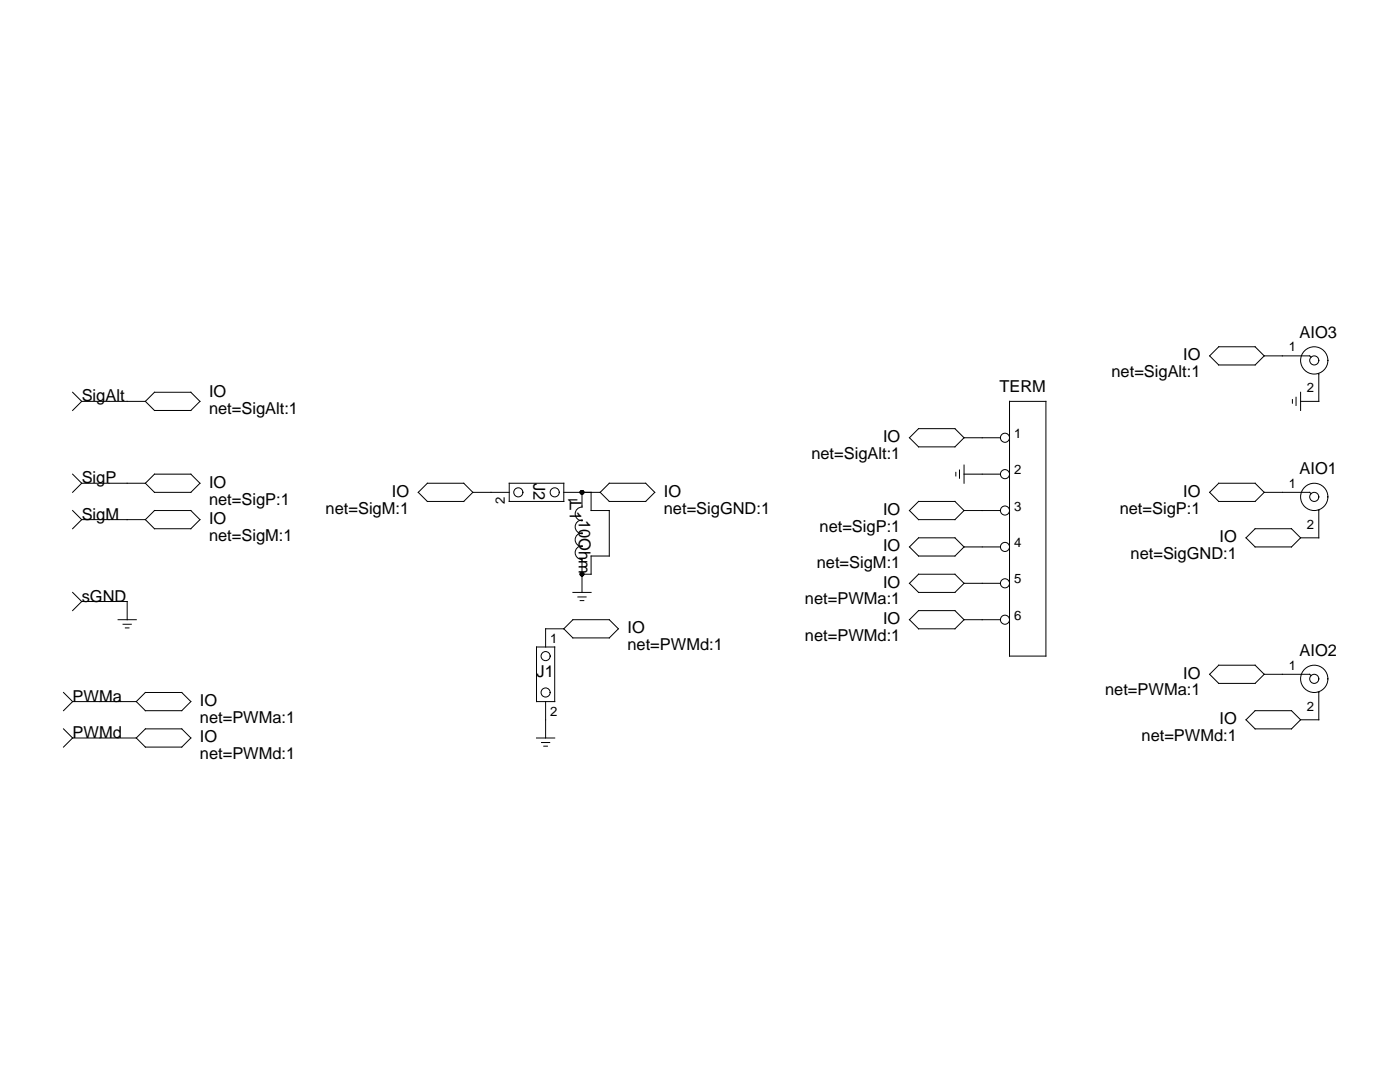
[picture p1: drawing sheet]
<svg xmlns="http://www.w3.org/2000/svg" width="279mm" height="216mm" viewBox="0 0 279 216" stroke-linecap="round" stroke-linejoin="round" font-family="sans-serif">
<g fill="none" stroke="#000" stroke-width=".2">
<path d="M14.5 78.3l1.8 1.8M243.2 69.2h7.3l1.8 1.8-1.8 1.8h-7.3l-1.8-1.8zM252.3 71h9.1l.2 .3M257.9 79.7v.8M258.7 79.3v1.6M259.6 78.3v3.6M263.1 74.5l.1 5.6h-3.6M14.5 94.6l1.8 1.8M16.3 96.4h12.7M16.3 96.4l-1.8 1.8M16.3 80.1h12.7M16.3 80.1l-1.8 1.8"/>
<path d="M29 96.4l1.8-1.8h7.3l1.8 1.8-1.8 1.8h-7.3zM29 80.1l1.8-1.8h7.3l1.8 1.8-1.8 1.8h-7.3zM83.5 98.2l1.8-1.8h7.2l1.9 1.8-1.9 1.9h-7.2zM94.4 98.2h7.2M101.6 96.4h10.9v3.7h-10.9zM112.5 98.2h7.3M116.1 98.2v3a1.33 1.33 0 0 0-1.3 1.3 1.33 1.33 0 0 0 1.4 1.3 1.3 1.3 0 0 0-1.4 1.3 1.3 1.3 0 0 0 1.4 1.3 1.3 1.3 0 0 0-1.4 1.3 1.3 1.3 0 0 0 1.4 1.3 1.33 1.33 0 0 0-1.4 1.3 1.33 1.33 0 0 0 1.3 1.3v6.6M118 98.2v3.7h3.6v9h-3.6v3.7h-1.9M121.6 96.4h7.3l1.8 1.8-1.8 1.9h-7.3l-1.8-1.9zM181.5 87.3l1.8-1.8h7.3l1.8 1.8-1.8 1.9h-7.3zM190.8 94.2v.8M191.5 93.8v1.6"/>
<path d="M192.4 94.6h7.3M192.4 92.8v3.6M192.4 87.3h7.3M201.5 80.1h7.2v50.8h-7.2zM243.2 96.4h7.3l1.8 1.8-1.8 1.9h-7.3l-1.8-1.9zM252.3 98.2h9.1l.2 .3M14.5 118.2l1.8 1.8M14.5 101.9l1.8 1.8M16.3 103.7h12.7M16.3 103.7l-1.8 1.8M29 103.7l1.8-1.8h7.3l1.8 1.8-1.8 1.8h-7.3zM114.3 118.2h3.7"/>
<path d="M115.3 119.1h1.7M115.8 119.8h.7M181.5 101.9l1.8-1.8h7.3l1.8 1.8-1.8 1.8h-7.3zM181.5 116.4l1.8-1.8h7.3l1.8 1.8-1.8 1.8h-7.3zM181.5 109.1l1.8-1.8h7.3l1.8 1.8-1.8 1.8h-7.3zM192.4 109.1h7.3M192.4 101.9h7.3M192.4 116.4h7.3M250.5 105.5h7.2l1.9 1.8-1.9 1.8h-7.2l-1.8-1.8zM263.1 101.7l.1 5.6h-3.6M12.7 138.2l1.8 1.8M14.5 140h12.7"/>
<path d="M14.5 140l-1.8 1.8M16.3 120h9.1v3.7M16.3 120l-1.8 1.8M23.6 123.7h3.6M24.6 124.6h1.6M25 125.3h.7M29 138.2h7.3l1.8 1.8-1.8 1.8h-7.3l-1.8-1.8zM107.1 129.1h3.6v10.9h-3.6zM108.9 140v7.3M112.5 125.5l1.8-1.8h7.3l1.8 1.8-1.8 1.8h-7.3zM112.5 125.5h-3.6v3.6M181.5 123.7l1.8-1.9h7.3l1.8 1.9-1.8 1.8h-7.3z"/>
<path d="M192.4 123.7h7.3M243.2 132.7h7.3l1.8 1.8-1.8 1.9h-7.3l-1.8-1.9zM252.3 134.5h9.1l.2 .3M263.1 138.1l.1 5.5h-3.6M12.7 145.4l1.8 1.9M14.5 147.3h12.7M14.5 147.3l-1.8 1.8M29 145.4h7.3l1.8 1.9-1.8 1.8h-7.3l-1.8-1.8zM107.1 147.3h3.6M108.1 148.2h1.6M108.5 148.9h.8M250.5 141.8h7.2l1.9 1.8-1.9 1.8h-7.2l-1.8-1.8z"/>
<circle cx="262.3" cy="71.9" r="2.72"/>
<circle cx="262.3" cy="71.9" r=".91"/>
<circle cx="103.4" cy="98.2" r=".91"/>
<circle cx="110.7" cy="98.2" r=".91"/>
<circle cx="200.6" cy="94.6" r=".91"/>
<circle cx="200.6" cy="87.3" r=".91"/>
<circle cx="262.3" cy="99.1" r="2.72"/>
<circle cx="262.3" cy="99.1" r=".91"/>
<circle cx="200.6" cy="101.9" r=".91"/>
<circle cx="200.6" cy="109.1" r=".91"/>
<circle cx="200.6" cy="116.4" r=".91"/>
<circle cx="108.9" cy="130.9" r=".91"/>
<circle cx="108.9" cy="138.2" r=".91"/>
<circle cx="200.6" cy="123.7" r=".91"/>
<circle cx="262.3" cy="135.5" r="2.72"/>
<circle cx="262.3" cy="135.5" r=".91"/>
</g>
<g fill="#000">
<circle cx="116.1" cy="98.2" r=".45"/>
<circle cx="116.1" cy="114.6" r=".45"/>
</g>
<g font-size="3.3">
<text x="236.1" y="71.9">IO</text>
<text x="259.4" y="67.4">AIO3</text>
<text x="221.8" y="75.3">net=SigAlt:1</text>
<text x="16.3" y="80.1">SigAlt</text>
<text x="41.7" y="82.5">net=SigAlt:1</text>
<text x="41.7" y="79.1">IO</text>
<text x="199.4" y="78.3">TERM</text>
<text x="176.2" y="88.2">IO</text>
<text x="161.9" y="91.6">net=SigAlt:1</text>
<text x="259.4" y="94.6">AIO1</text>
<text x="16.3" y="96.4">SigP</text>
<text x="41.7" y="100.7">net=SigP:1</text>
<text x="41.7" y="97.3">IO</text>
<text x="78.2" y="99.1">IO</text>
<text x="106.5" y="96.4" transform="rotate(90 106.5 96.4)">J2</text>
<text x="113.8" y="100.1" transform="rotate(90 113.8 100.1)">L1</text>
<text x="132.5" y="99.1">IO</text>
<text x="236.1" y="99.1">IO</text>
<text x="16.3" y="103.7">SigM</text>
<text x="41.7" y="107.9">net=SigM:1</text>
<text x="41.7" y="104.6">IO</text>
<text x="65" y="102.5">net=SigM:1</text>
<text x="115.5" y="103.7" transform="rotate(90 115.5 103.7)">10Ohm</text>
<text x="132.5" y="102.5">net=SigGND:1</text>
<text x="163.6" y="106.1">net=SigP:1</text>
<text x="176.2" y="102.7">IO</text>
<text x="223.5" y="102.5">net=SigP:1</text>
<text x="163" y="113.4">net=SigM:1</text>
<text x="176.2" y="110">IO</text>
<text x="225.6" y="111.6">net=SigGND:1</text>
<text x="243.4" y="108.2">IO</text>
<text x="176.2" y="117.3">IO</text>
<text x="16.3" y="120">sGND</text>
<text x="160.7" y="120.6">net=PWMa:1</text>
<text x="176.2" y="124.5">IO</text>
<text x="125.2" y="129.7">net=PWMd:1</text>
<text x="125.2" y="126.3">IO</text>
<text x="160.7" y="127.9">net=PWMd:1</text>
<text x="259.4" y="130.9">AIO2</text>
<text x="107.1" y="135.1">J1</text>
<text x="236.1" y="135.4">IO</text>
<text x="14.5" y="140">PWMa</text>
<text x="39.9" y="140.9">IO</text>
<text x="220.6" y="138.8">net=PWMa:1</text>
<text x="14.5" y="147.3">PWMd</text>
<text x="39.9" y="148.1">IO</text>
<text x="39.9" y="144.2">net=PWMa:1</text>
<text x="227.8" y="147.8">net=PWMd:1</text>
<text x="243.4" y="144.5">IO</text>
<text x="39.9" y="151.5">net=PWMd:1</text>
</g>
<g font-size="2.6">
<text x="257.2" y="70.1">1</text>
<text x="260.8" y="78.3">2</text>
<text x="202.4" y="87.3">1</text>
<text x="202.4" y="94.6">2</text>
<text x="100.7" y="100.6" transform="rotate(-90 100.7 100.6)">2</text>
<text x="115.2" y="100.6" transform="rotate(-90 115.2 100.6)">1</text>
<text x="202.4" y="101.9">3</text>
<text x="257.2" y="97.3">1</text>
<text x="260.8" y="105.5">2</text>
<text x="202.4" y="109.1">4</text>
<text x="202.4" y="116.4">5</text>
<text x="202.4" y="123.7">6</text>
<text x="109.8" y="128.3">1</text>
<text x="257.2" y="133.6">1</text>
<text x="109.8" y="142.8">2</text>
<text x="260.8" y="141.8">2</text>
</g>
</svg>
